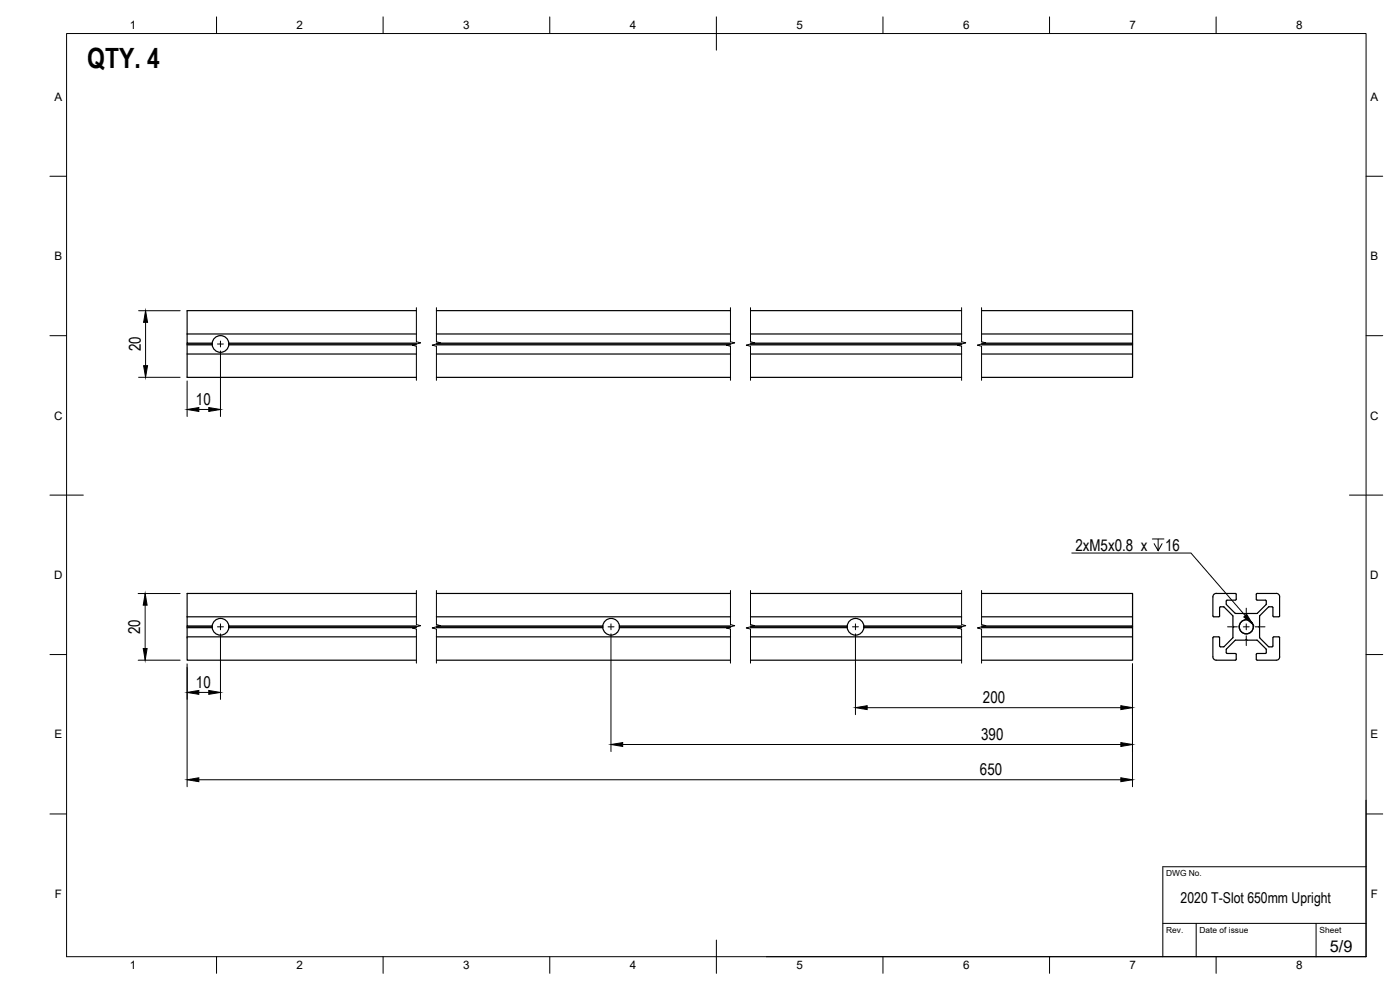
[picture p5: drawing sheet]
<svg xmlns="http://www.w3.org/2000/svg" width="420mm" height="297mm" viewBox="0 0 420 297" stroke-linecap="round" stroke-linejoin="round" font-family="sans-serif">
<!-- layer: Visible -->
<g fill="none" stroke="#000" stroke-width=".36">
<path d="M125 93.2h-68.8v7M131 93.2h88.2M225.2 93.2h63.4M294.6 93.2h45.3v7h-45.3M56.2 100.2v2.8h7.5M56.2 103v10.2h68.8M56.2 103.2h7.4M56.2 103.5h7.5M56.2 106.2h68.8M56.2 100.2h68.8M63.7 103v.5M68.6 103h56.4"/>
<path d="M68.6 103.5h56.4M68.7 103.2h56.3M68.7 103v.2M68.7 103a2.51 2.51 0 0 0-2.5-2.3 2.51 2.51 0 0 0-2.5 2.3M68.7 103.5a2.51 2.51 0 0 1-2.5 2.2 2.51 2.51 0 0 1-2.5-2.2M68.7 103.2v.3M131 103h88.2M131 103.2h88.2M131 103.5h88.2M131 113.2h88.2M131 106.2h88.2M131 100.2h88.2"/>
<path d="M225.2 103h63.4M225.2 103.2h63.4M225.2 103.5h63.4M225.2 113.2h63.4M225.2 106.2h63.4M225.2 100.2h63.4M294.6 106.2h45.3v7h-45.3M339.9 100.2v2.8h-45.3M339.9 103v.2h-45.3M339.9 103.2v.3h-45.3M339.9 103.5v2.7M125 178.1h-68.8v7"/>
<path d="M131 178.1h88.2M225.2 178.1h63.4M294.6 178.1h45.3v7h-45.3M364 179.1v5.7l.3 .2M371 178.3l-.1 1.7-2.6 .1-.3 .2 .1 1.1 2.7 2.7M371 178.3l-.2-.2h-5.8a.97 .97 0 0 0-1 .9M377 178.3v1.5l.3 .3M377.3 178.1l5.7-.1a1.01 1.01 0 0 1 1 1M377.3 178.1l-.3 .2M384 179.1v5.7l-.2 .2M56.2 185.1v2.7h7.5M56.2 187.8v10.3h68.8"/>
<path d="M56.2 188.1h7.4M56.2 188.3h7.5M56.2 191.1h68.8M56.2 185.1h68.8M63.7 187.8v.5M68.6 187.8h56.4M68.6 188.3h56.4M68.7 188.1h56.3M68.7 187.8v.3M68.7 187.8a2.51 2.51 0 0 0-2.5-2.2 2.51 2.51 0 0 0-2.5 2.2M68.7 188.3a2.51 2.51 0 0 1-2.5 2.3 2.51 2.51 0 0 1-2.5-2.3M68.7 188.1v.2"/>
<path d="M131 187.8h49.9M131 188.1h49.9M131 188.3h49.9M131 191.1h88.2M131 185.1h88.2M131 198.1h88.2M180.9 188.1v.2M180.9 187.8a2.51 2.51 0 0 1 2.6-2.2 2.51 2.51 0 0 1 2.4 2.5M180.9 187.8v.3M185.9 187.8h33.3M185.9 188.3h33.3M185.9 188.1h33.3"/>
<path d="M185.9 188.1a2.51 2.51 0 0 1-2.4 2.5 2.51 2.51 0 0 1-2.6-2.3M225.2 187.8h29.1M225.2 188.1h29.1M225.2 188.3h29.1M225.2 191.1h63.4M225.2 185.1h63.4M225.2 198.1h63.4M254.3 188.1v.2M254.3 187.8v.3M259.2 187.8h29.4M259.2 188.3h29.4M259.2 188.1h29.4"/>
<path d="M259.3 187.8v.5M259.3 187.8a2.51 2.51 0 0 0-2.5-2.2 2.51 2.51 0 0 0-2.5 2.2M259.3 188.3a2.51 2.51 0 0 1-2.5 2.3 2.51 2.51 0 0 1-2.5-2.3M294.6 191.1h45.3v7h-45.3M339.9 185.1v2.7h-45.3M339.9 187.8v.3h-45.3M339.9 188.1v.2h-45.3M339.9 188.3v2.8M364.3 185.1h1.5M366 182.3v2.5l-.2 .2M366 193.8l-.1-2.7h-1.8l-.1 6a1.01 1.01 0 0 0 1 1l5.9-.1v-1.9h-2.6l-.3-.3v-.9M366 193.8l.3 .3 1.1-.1"/>
<path d="M367.4 182.1l2.6 2.7v3l.3 .3-.3 .2-.1 3.1M367.4 182.1h-1.1l-.3 .2M369.9 191.4l-2.5 2.6M370.8 192.1h3l.2-.3 .3 .3h3l2.7 2.8M370.8 192.1l-2.8 2.8M377.3 180.1h2.5l.2 .2v1.1l-2.7 2.6-3 .1-.3 .2-.2-.2h-3M377.3 196.1l-.3 .2v1.5l.3 .3M378 184.9v2.9l-.2 .3 .2 .2v3M378 191.3l.1 .1M378.1 191.4l2.6 2.6 1.1 .1 .2-.3 .1-2.7h1.9v6M378.1 184.7l2.6-2.6h1.1l.2 .2v2.5l.3 .2M378.1 184.7l-.1 .2"/>
<path d="M380 194.9v1.1l-2.7 .1M382.3 185.1h1.5M384 197.1a1.01 1.01 0 0 1-1 1h-5.7"/>
<circle cx="374" cy="188.1" r="2.13"/>
<circle cx="374" cy="188.1" r="2.11"/>
</g>
<!-- layer: BORDER -->
<g fill="none" stroke="#000" stroke-width=".3">
<path d="M20 10.1h390v276.9h-390zM65 5.1v5M115 5.1v5M165 5.1v5M215 5.1v10M265 5.1v5M315 5.1v5M365 5.1v5M15 52.9h5M410 52.9h5M15 100.7h5M410 100.7h5"/>
<path d="M15 148.6h10M405 148.6h10M15 196.4h5M410 196.4h5M15 244.2h5M410 244.2h5M65 287v5M115 287v5M165 287v5M215 282.1v9.9M265 287v5M315 287v5"/>
<path d="M365 287v5"/>
</g>
<!-- layer: TITLEBLOCK -->
<path d="M410 240.1v46.9h-180M349 277.1h61M359 277.1v9.9M395 277.1v9.9M410 260.1h-61v26.9" fill="none" stroke="#000" stroke-width=".3"/>
<!-- layer: Break Lines -->
<path d="M125 92.3v10.2l1.2 .4-2.5 .7 1.3 .3v10.2M131 92.3v10.2l1.2 .4-2.5 .7 1.3 .3v10.2M219.2 92.3v10.2l1.3 .4-2.5 .7 1.2 .3v10.2M225.2 92.3v10.2l1.3 .4-2.5 .7 1.2 .3v10.2M288.6 92.3v10.2l1.2 .4-2.5 .7 1.3 .3v10.2M294.6 92.3v10.2l1.2 .4-2.5 .7 1.3 .3v10.2M125 177.2v10.2l1.2 .3-2.5 .7 1.3 .4v10.2M131 177.2v10.2l1.2 .3-2.5 .7 1.3 .4v10.2M219.2 177.2v10.2l1.3 .3-2.5 .7 1.2 .4v10.2M225.2 177.2v10.2l1.3 .3-2.5 .7 1.2 .4v10.2M288.6 177.2v10.2l1.2 .3-2.5 .7 1.3 .4v10.2M294.6 177.2v10.2l1.2 .3-2.5 .7 1.3 .4v10.2" fill="none" stroke="#000" stroke-width=".3"/>
<!-- layer: Smart Centers -->
<g fill="none" stroke="#000" stroke-width=".3">
<path d="M65.3 103.2h1.8M66.2 102.3v1.8M65.3 188.1h1.8M66.2 187.2v1.8M182.5 188.1h1.8M183.4 187.2v1.8M255.8 188.1h1.8M256.7 187.2v1.8M368.4 188.1h2.9M373.1 188.1h1.8M374 182.5v2.9M374 187.2v1.8"/>
<path d="M374 190.8v2.9M376.7 188.1h2.9"/>
</g>
<!-- layer: FD_Dimensions -->
<g fill="none" stroke="#000" stroke-width=".3">
<path d="M41.6 93.2h12.5M43.7 96.7v13M41.6 113.2h12.5M56.2 114.3v10.7M66.2 105.3v19.7M59.7 122.9h3M41.5 178.1h12.6M41.5 198.1h12.6M43.6 181.6v13M56.2 199.2v36.9M66.2 190.2v19.7M183.4 190.2v35.3"/>
<path d="M256.7 190.2v24.2M339.9 199.2v36.9M59.7 207.8h3M260.2 212.3h76.2M59.7 234h276.7M186.9 223.4h149.5"/>
</g>
<g fill="#000" stroke="#000" stroke-width=".3">
<path d="M43.7 93.2l.6 3.5h-1.2zM43.1 109.7h1.2l-.6 3.5zM56.2 122.9l3.5-.6v1.2zM62.7 122.3l3.5 .6-3.5 .6zM43.6 178.1l.6 3.5h-1.2zM43 194.6h1.2l-.6 3.5zM56.2 207.8l3.5-.6v1.1zM62.7 207.2l3.5 .6-3.5 .5zM256.7 212.3l3.5-.6v1.2zM336.4 211.7l3.5 .6-3.5 .6zM56.2 234l3.5-.6v1.1zM183.4 223.4l3.5-.6v1.2z"/>
<path d="M336.4 233.4l3.5 .6-3.5 .5zM336.4 222.8l3.5 .6-3.5 .6z"/>
</g>
<!-- layer: Hole Notes -->
<path d="M321.6 165.9h35.8l16.3 18.8M345.8 161.7h3.5M347.6 161.7v3.5l-1.2-2.1M348.8 163.1l-1.2 2.1" fill="none" stroke="#000" stroke-width=".3"/>
<path d="M373.3 185.1l.9-.8 1.8 3.1z" fill="#000" stroke="#000" stroke-width=".3"/>
<text font-size="8.4" x="26.2" y="20.5">QTY. 4</text>
<g font-size="4.9">
<text x="42.2" y="105.4" transform="rotate(-90 42.2 105.4)">20</text>
<text x="58.8" y="121.4">10</text>
<text x="322.7" y="165.2">2xM5x0.8 x</text>
<text x="349.7" y="165.2">16</text>
<text x="42.1" y="190.3" transform="rotate(-90 42.1 190.3)">20</text>
<text x="58.8" y="206.3">10</text>
<text x="295" y="210.9">200</text>
<text x="294.5" y="221.9">390</text>
<text x="294.1" y="232.5">650</text>
<text x="399.1" y="285.7">5/9</text>
</g>
<text font-size="4.5" x="354.3" y="271">2020 T-Slot 650mm Upright</text>
<g font-size="3.5">
<text x="39" y="8.8">1</text>
<text x="89" y="8.8">2</text>
<text x="139" y="8.8">3</text>
<text x="189" y="8.8">4</text>
<text x="239" y="8.8">5</text>
<text x="289" y="8.8">6</text>
<text x="339" y="8.8">7</text>
<text x="389" y="8.8">8</text>
<text x="16.3" y="30.2">A</text>
<text x="411.3" y="30.2">A</text>
<text x="16.3" y="78">B</text>
<text x="411.3" y="78">B</text>
<text x="16.2" y="125.9">C</text>
<text x="411.2" y="125.9">C</text>
<text x="16.2" y="173.7">D</text>
<text x="411.2" y="173.7">D</text>
<text x="16.3" y="221.6">E</text>
<text x="411.3" y="221.6">E</text>
<text x="16.4" y="269.4">F</text>
<text x="411.4" y="269.4">F</text>
<text x="39" y="290.8">1</text>
<text x="89" y="290.8">2</text>
<text x="139" y="290.8">3</text>
<text x="189" y="290.8">4</text>
<text x="239" y="290.8">5</text>
<text x="289" y="290.8">6</text>
<text x="339" y="290.8">7</text>
<text x="389" y="290.8">8</text>
</g>
<g font-size="2.5">
<text x="350" y="262.9">DWG No.</text>
<text x="350" y="279.9">Rev.</text>
<text x="360" y="279.9">Date of issue</text>
<text x="396" y="279.9">Sheet</text>
</g>
</svg>
